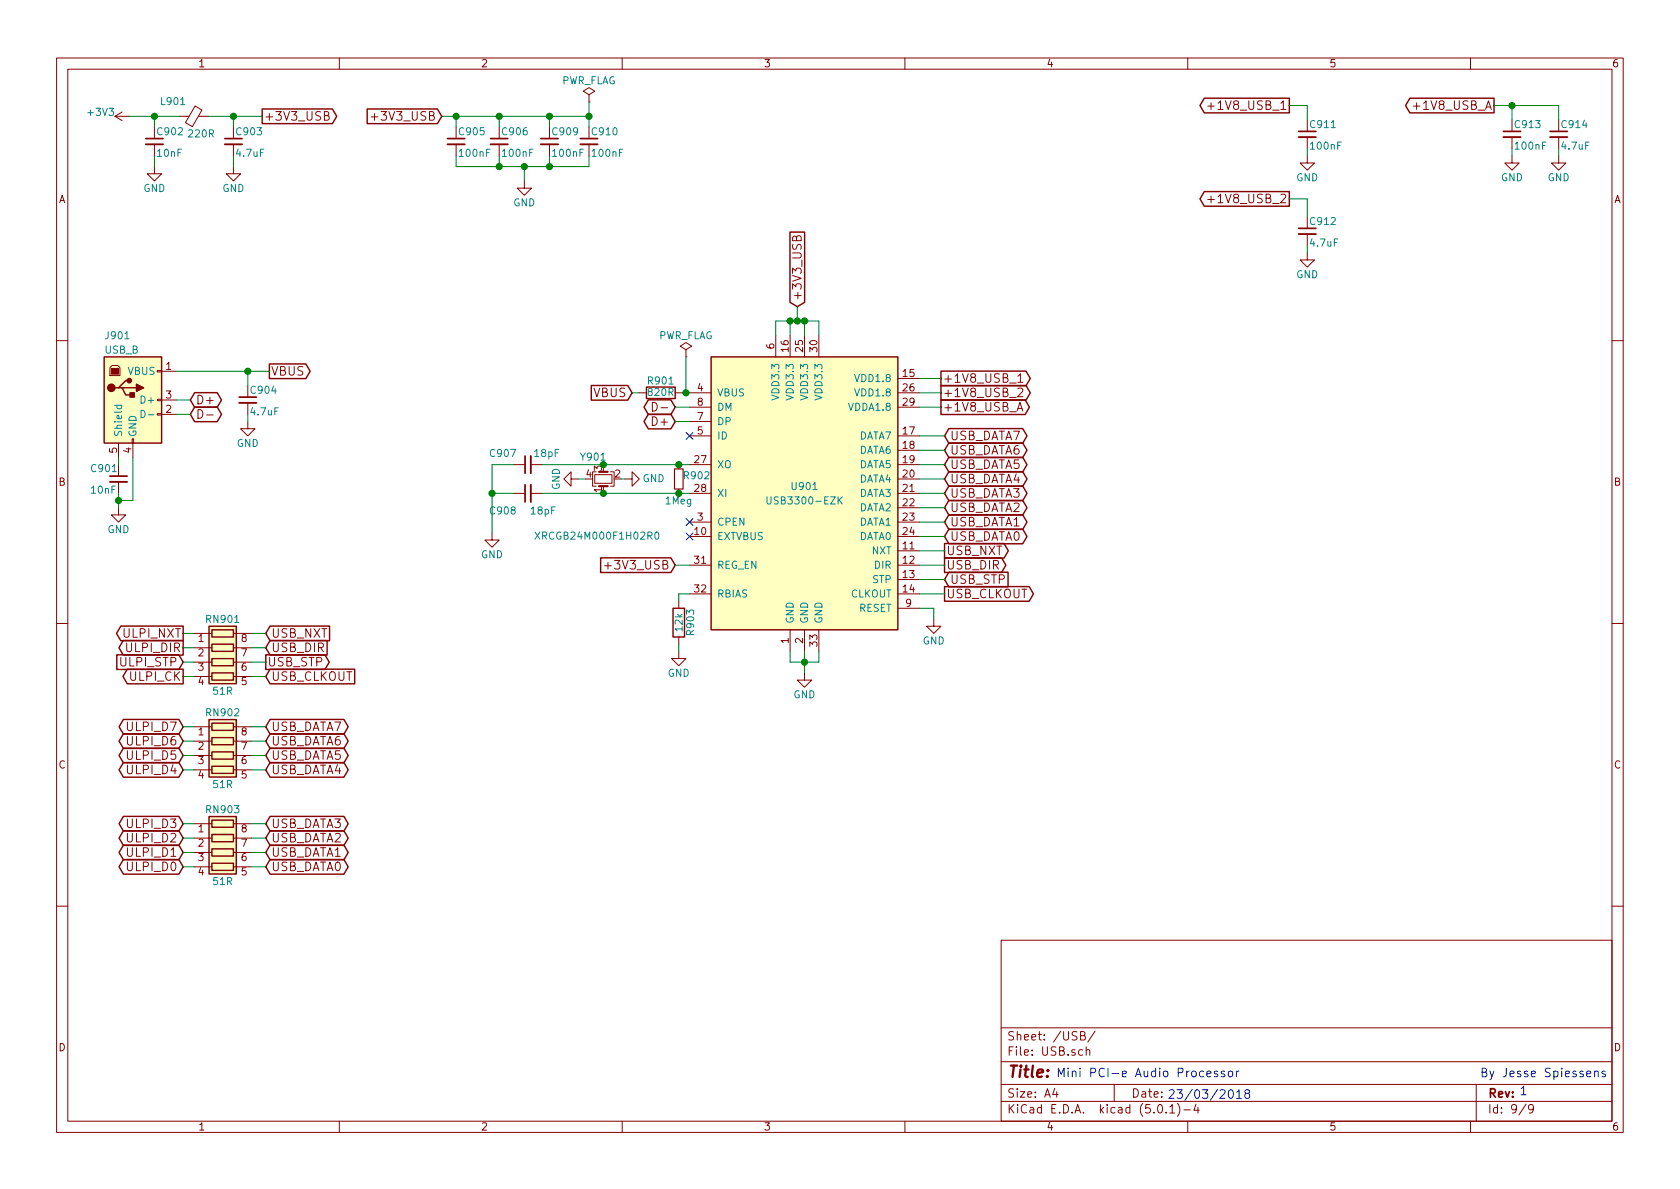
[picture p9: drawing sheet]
EESchema Schematic File Version 2
LIBS:power
LIBS:device
LIBS:switches
LIBS:relays
LIBS:motors
LIBS:transistors
LIBS:conn
LIBS:linear
LIBS:regul
LIBS:74xx
LIBS:cmos4000
LIBS:adc-dac
LIBS:memory
LIBS:xilinx
LIBS:microcontrollers
LIBS:dsp
LIBS:microchip
LIBS:analog_switches
LIBS:motorola
LIBS:texas
LIBS:intel
LIBS:audio
LIBS:interface
LIBS:digital-audio
LIBS:philips
LIBS:display
LIBS:cypress
LIBS:siliconi
LIBS:opto
LIBS:atmel
LIBS:contrib
LIBS:valves
LIBS:STM32
LIBS:SDRAM
LIBS:CODEC
LIBS:TVS_ARRAY
LIBS:BUCK
LIBS:LDO
LIBS:BOOST
LIBS:CONNECTOR
LIBS:POWER_SW
LIBS:EMI_GASKET
LIBS:LED
LIBS:Main board-cache
EELAYER 25 0
EELAYER END
$Descr A4 11693 8268
encoding utf-8
Sheet 9 9
Title ""
Date ""
Rev ""
Comp ""
Comment1 ""
Comment2 ""
Comment3 ""
Comment4 ""
$EndDescr
$Comp
L USB3300-EZK U901
U 1 1
P 5600 3425
F 0 "U901" H 5600 3475 50  0000 C CNN
F 1 "USB3300-EZK" H 5600 3375 50  0000 C CNN
F 2 "Housings_DFN_QFN:QFN-32-1EP_5x5mm_Pitch0.5mm" H 6900 2175 50  0001 C CNN
F 3 "" H 5600 3425 50  0001 C CNN
	1    5600 3425
	1    0    0    -1  
$EndComp
$Comp
L +3V3 #PWR0118
U 1 1
P 900 800
F 0 "#PWR0118" H 900 650 50  0001 C CNN
F 1 "+3V3" V 925 1000 50  0000 C CNN
F 2 "" H 900 800 50  0001 C CNN
F 3 "" H 900 800 50  0001 C CNN
	1    900  800 
	0    -1   -1   0   
$EndComp
$Comp
L Ferrite_Bead_Small L901
U 1 1
P 1350 800
F 0 "L901" V 1450 850 50  0000 L CNN
F 1 "220R" V 1225 650 50  0000 L CNN
F 2 "Inductors_SMD:L_0603" V 1280 800 50  0001 C CNN
F 3 "" H 1350 800 50  0001 C CNN
	1    1350 800 
	0    -1   -1   0   
$EndComp
$Comp
L C_Small C902
U 1 1
P 1075 975
F 0 "C902" H 1085 1045 50  0000 L CNN
F 1 "10nF" H 1085 895 50  0000 L CNN
F 2 "Capacitors_SMD:C_0603" H 1075 975 50  0001 C CNN
F 3 "" H 1075 975 50  0001 C CNN
	1    1075 975 
	1    0    0    -1  
$EndComp
$Comp
L C_Small C903
U 1 1
P 1625 975
F 0 "C903" H 1635 1045 50  0000 L CNN
F 1 "4.7uF" H 1635 895 50  0000 L CNN
F 2 "Capacitors_SMD:C_0805" H 1625 975 50  0001 C CNN
F 3 "" H 1625 975 50  0001 C CNN
	1    1625 975 
	1    0    0    -1  
$EndComp
$Comp
L GND #PWR0119
U 1 1
P 1075 1150
F 0 "#PWR0119" H 1075 900 50  0001 C CNN
F 1 "GND" H 1075 1000 50  0000 C CNN
F 2 "" H 1075 1150 50  0001 C CNN
F 3 "" H 1075 1150 50  0001 C CNN
	1    1075 1150
	1    0    0    -1  
$EndComp
$Comp
L GND #PWR0120
U 1 1
P 1625 1150
F 0 "#PWR0120" H 1625 900 50  0001 C CNN
F 1 "GND" H 1625 1000 50  0000 C CNN
F 2 "" H 1625 1150 50  0001 C CNN
F 3 "" H 1625 1150 50  0001 C CNN
	1    1625 1150
	1    0    0    -1  
$EndComp
Text GLabel 1825 800  2    60   Output ~ 0
+3V3_USB
Text GLabel 3075 800  0    60   Input ~ 0
+3V3_USB
$Comp
L C_Small C905
U 1 1
P 3175 975
F 0 "C905" H 3185 1045 50  0000 L CNN
F 1 "100nF" H 3185 895 50  0000 L CNN
F 2 "Capacitors_SMD:C_0603" H 3175 975 50  0001 C CNN
F 3 "" H 3175 975 50  0001 C CNN
	1    3175 975 
	1    0    0    -1  
$EndComp
$Comp
L C_Small C906
U 1 1
P 3475 975
F 0 "C906" H 3485 1045 50  0000 L CNN
F 1 "100nF" H 3485 895 50  0000 L CNN
F 2 "Capacitors_SMD:C_0603" H 3475 975 50  0001 C CNN
F 3 "" H 3475 975 50  0001 C CNN
	1    3475 975 
	1    0    0    -1  
$EndComp
$Comp
L C_Small C909
U 1 1
P 3825 975
F 0 "C909" H 3835 1045 50  0000 L CNN
F 1 "100nF" H 3835 895 50  0000 L CNN
F 2 "Capacitors_SMD:C_0603" H 3825 975 50  0001 C CNN
F 3 "" H 3825 975 50  0001 C CNN
	1    3825 975 
	1    0    0    -1  
$EndComp
$Comp
L C_Small C910
U 1 1
P 4100 975
F 0 "C910" H 4110 1045 50  0000 L CNN
F 1 "100nF" H 4110 895 50  0000 L CNN
F 2 "Capacitors_SMD:C_0603" H 4100 975 50  0001 C CNN
F 3 "" H 4100 975 50  0001 C CNN
	1    4100 975 
	1    0    0    -1  
$EndComp
$Comp
L GND #PWR0121
U 1 1
P 3650 1250
F 0 "#PWR0121" H 3650 1000 50  0001 C CNN
F 1 "GND" H 3650 1100 50  0000 C CNN
F 2 "" H 3650 1250 50  0001 C CNN
F 3 "" H 3650 1250 50  0001 C CNN
	1    3650 1250
	1    0    0    -1  
$EndComp
Text GLabel 5550 2125 1    60   Input ~ 0
+3V3_USB
Text GLabel 6550 2625 2    60   Output ~ 0
+1V8_USB_1
Text GLabel 6550 2825 2    60   Output ~ 0
+1V8_USB_A
$Comp
L USB_B J901
U 1 1
P 925 2775
F 0 "J901" H 725 3225 50  0000 L CNN
F 1 "USB_B" H 725 3125 50  0000 L CNN
F 2 "USB_Connector:USB_B_2.0" H 1075 2725 50  0001 C CNN
F 3 "" H 1075 2725 50  0001 C CNN
	1    925  2775
	1    0    0    -1  
$EndComp
Text GLabel 8975 725  0    60   Output ~ 0
+1V8_USB_1
Text GLabel 10400 725  0    60   Output ~ 0
+1V8_USB_A
$Comp
L C_Small C913
U 1 1
P 10525 925
F 0 "C913" H 10535 995 50  0000 L CNN
F 1 "100nF" H 10535 845 50  0000 L CNN
F 2 "Capacitors_SMD:C_0603" H 10525 925 50  0001 C CNN
F 3 "" H 10525 925 50  0001 C CNN
	1    10525 925 
	1    0    0    -1  
$EndComp
$Comp
L C_Small C914
U 1 1
P 10850 925
F 0 "C914" H 10860 995 50  0000 L CNN
F 1 "4.7uF" H 10860 845 50  0000 L CNN
F 2 "Capacitors_SMD:C_0805" H 10850 925 50  0001 C CNN
F 3 "" H 10850 925 50  0001 C CNN
	1    10850 925 
	1    0    0    -1  
$EndComp
$Comp
L GND #PWR0122
U 1 1
P 10525 1075
F 0 "#PWR0122" H 10525 825 50  0001 C CNN
F 1 "GND" H 10525 925 50  0000 C CNN
F 2 "" H 10525 1075 50  0001 C CNN
F 3 "" H 10525 1075 50  0001 C CNN
	1    10525 1075
	1    0    0    -1  
$EndComp
$Comp
L GND #PWR0123
U 1 1
P 10850 1075
F 0 "#PWR0123" H 10850 825 50  0001 C CNN
F 1 "GND" H 10850 925 50  0000 C CNN
F 2 "" H 10850 1075 50  0001 C CNN
F 3 "" H 10850 1075 50  0001 C CNN
	1    10850 1075
	1    0    0    -1  
$EndComp
$Comp
L C_Small C911
U 1 1
P 9100 925
F 0 "C911" H 9110 995 50  0000 L CNN
F 1 "100nF" H 9110 845 50  0000 L CNN
F 2 "Capacitors_SMD:C_0603" H 9100 925 50  0001 C CNN
F 3 "" H 9100 925 50  0001 C CNN
	1    9100 925 
	1    0    0    -1  
$EndComp
$Comp
L C_Small C912
U 1 1
P 9100 1600
F 0 "C912" H 9110 1670 50  0000 L CNN
F 1 "4.7uF" H 9110 1520 50  0000 L CNN
F 2 "Capacitors_SMD:C_0805" H 9100 1600 50  0001 C CNN
F 3 "" H 9100 1600 50  0001 C CNN
	1    9100 1600
	1    0    0    -1  
$EndComp
$Comp
L GND #PWR0124
U 1 1
P 9100 1075
F 0 "#PWR0124" H 9100 825 50  0001 C CNN
F 1 "GND" H 9100 925 50  0000 C CNN
F 2 "" H 9100 1075 50  0001 C CNN
F 3 "" H 9100 1075 50  0001 C CNN
	1    9100 1075
	1    0    0    -1  
$EndComp
$Comp
L GND #PWR0125
U 1 1
P 9100 1750
F 0 "#PWR0125" H 9100 1500 50  0001 C CNN
F 1 "GND" H 9100 1600 50  0000 C CNN
F 2 "" H 9100 1750 50  0001 C CNN
F 3 "" H 9100 1750 50  0001 C CNN
	1    9100 1750
	1    0    0    -1  
$EndComp
Text GLabel 4700 2925 0    60   BiDi ~ 0
D+
Text GLabel 4700 2825 0    60   BiDi ~ 0
D-
Text GLabel 1325 2775 2    60   BiDi ~ 0
D+
Text GLabel 1325 2875 2    60   BiDi ~ 0
D-
$Comp
L GND #PWR0126
U 1 1
P 825 3525
F 0 "#PWR0126" H 825 3275 50  0001 C CNN
F 1 "GND" H 825 3375 50  0000 C CNN
F 2 "" H 825 3525 50  0001 C CNN
F 3 "" H 825 3525 50  0001 C CNN
	1    825  3525
	1    0    0    -1  
$EndComp
$Comp
L C_Small C901
U 1 1
P 825 3325
F 0 "C901" H 625 3400 50  0000 L CNN
F 1 "10nF" H 625 3250 50  0000 L CNN
F 2 "Capacitors_SMD:C_0603" H 825 3325 50  0001 C CNN
F 3 "" H 825 3325 50  0001 C CNN
	1    825  3325
	1    0    0    -1  
$EndComp
$Comp
L C_Small C904
U 1 1
P 1725 2775
F 0 "C904" H 1735 2845 50  0000 L CNN
F 1 "4.7uF" H 1735 2695 50  0000 L CNN
F 2 "Capacitors_SMD:C_0805" H 1725 2775 50  0001 C CNN
F 3 "" H 1725 2775 50  0001 C CNN
	1    1725 2775
	1    0    0    -1  
$EndComp
$Comp
L GND #PWR0127
U 1 1
P 1725 2925
F 0 "#PWR0127" H 1725 2675 50  0001 C CNN
F 1 "GND" H 1725 2775 50  0000 C CNN
F 2 "" H 1725 2925 50  0001 C CNN
F 3 "" H 1725 2925 50  0001 C CNN
	1    1725 2925
	1    0    0    -1  
$EndComp
$Comp
L R R901
U 1 1
P 4600 2725
F 0 "R901" V 4680 2725 50  0000 C CNN
F 1 "820R" V 4600 2725 50  0000 C CNN
F 2 "Resistors_SMD:R_0603" V 4530 2725 50  0001 C CNN
F 3 "" H 4600 2725 50  0001 C CNN
	1    4600 2725
	0    -1   -1   0   
$EndComp
Text GLabel 1875 2575 2    60   Output ~ 0
VBUS
Text GLabel 4400 2725 0    60   Input ~ 0
VBUS
$Comp
L R R903
U 1 1
P 4725 4325
F 0 "R903" V 4805 4325 50  0000 C CNN
F 1 "12k" V 4725 4325 50  0000 C CNN
F 2 "Resistors_SMD:R_0603" V 4655 4325 50  0001 C CNN
F 3 "" H 4725 4325 50  0001 C CNN
	1    4725 4325
	1    0    0    -1  
$EndComp
$Comp
L GND #PWR0128
U 1 1
P 4725 4525
F 0 "#PWR0128" H 4725 4275 50  0001 C CNN
F 1 "GND" H 4725 4375 50  0000 C CNN
F 2 "" H 4725 4525 50  0001 C CNN
F 3 "" H 4725 4525 50  0001 C CNN
	1    4725 4525
	1    0    0    -1  
$EndComp
Text GLabel 4700 3925 0    60   Input ~ 0
+3V3_USB
$Comp
L Crystal_GND24_Small Y901
U 1 1
P 4200 3325
F 0 "Y901" V 4350 3300 50  0000 L CNN
F 1 "XRCGB24M000F1H02R0" V 3800 2925 50  0000 L CNN
F 2 "Crystals:Crystal_SMD_2016-4pin_2.0x1.6mm" H 4200 3325 50  0001 C CNN
F 3 "" H 4200 3325 50  0001 C CNN
	1    4200 3325
	0    -1   -1   0   
$EndComp
$Comp
L R_Small R902
U 1 1
P 4725 3325
F 0 "R902" H 4750 3350 50  0000 L CNN
F 1 "1Meg" H 4625 3175 50  0000 L CNN
F 2 "Resistors_SMD:R_0603" H 4725 3325 50  0001 C CNN
F 3 "" H 4725 3325 50  0001 C CNN
	1    4725 3325
	1    0    0    -1  
$EndComp
$Comp
L GND #PWR0129
U 1 1
P 4350 3325
F 0 "#PWR0129" H 4350 3075 50  0001 C CNN
F 1 "GND" V 4350 3125 50  0000 C CNN
F 2 "" H 4350 3325 50  0001 C CNN
F 3 "" H 4350 3325 50  0001 C CNN
	1    4350 3325
	0    -1   -1   0   
$EndComp
$Comp
L GND #PWR0130
U 1 1
P 4025 3325
F 0 "#PWR0130" H 4025 3075 50  0001 C CNN
F 1 "GND" H 4025 3175 50  0000 C CNN
F 2 "" H 4025 3325 50  0001 C CNN
F 3 "" H 4025 3325 50  0001 C CNN
	1    4025 3325
	0    1    1    0   
$EndComp
$Comp
L C_Small C907
U 1 1
P 3675 3225
F 0 "C907" V 3750 3300 50  0000 L CNN
F 1 "18pF" V 3750 3000 50  0000 L CNN
F 2 "Capacitors_SMD:C_0603" H 3675 3225 50  0001 C CNN
F 3 "" H 3675 3225 50  0001 C CNN
	1    3675 3225
	0    -1   -1   0   
$EndComp
$Comp
L C_Small C908
U 1 1
P 3675 3425
F 0 "C908" V 3550 3500 50  0000 L CNN
F 1 "18pF" V 3550 3225 50  0000 L CNN
F 2 "Capacitors_SMD:C_0603" H 3675 3425 50  0001 C CNN
F 3 "" H 3675 3425 50  0001 C CNN
	1    3675 3425
	0    -1   -1   0   
$EndComp
$Comp
L GND #PWR0131
U 1 1
P 3425 3700
F 0 "#PWR0131" H 3425 3450 50  0001 C CNN
F 1 "GND" H 3425 3550 50  0000 C CNN
F 2 "" H 3425 3700 50  0001 C CNN
F 3 "" H 3425 3700 50  0001 C CNN
	1    3425 3700
	1    0    0    -1  
$EndComp
Text GLabel 1275 6025 0    60   BiDi ~ 0
ULPI_D0
$Comp
L R_Pack04 RN901
U 1 1
P 1550 4600
F 0 "RN901" V 1250 4600 50  0000 C CNN
F 1 "51R" V 1750 4600 50  0000 C CNN
F 2 "Resistor:0603_RN4" V 1825 4600 50  0001 C CNN
F 3 "" H 1550 4600 50  0001 C CNN
	1    1550 4600
	0    1    1    0   
$EndComp
$Comp
L R_Pack04 RN902
U 1 1
P 1550 5250
F 0 "RN902" V 1250 5250 50  0000 C CNN
F 1 "51R" V 1750 5250 50  0000 C CNN
F 2 "Resistor:0603_RN4" V 1825 5250 50  0001 C CNN
F 3 "" H 1550 5250 50  0001 C CNN
	1    1550 5250
	0    1    1    0   
$EndComp
$Comp
L R_Pack04 RN903
U 1 1
P 1550 5925
F 0 "RN903" V 1250 5925 50  0000 C CNN
F 1 "51R" V 1750 5925 50  0000 C CNN
F 2 "Resistor:0603_RN4" V 1825 5925 50  0001 C CNN
F 3 "" H 1550 5925 50  0001 C CNN
	1    1550 5925
	0    1    1    0   
$EndComp
Text GLabel 1275 4400 0    60   Output ~ 0
ULPI_NXT
Text GLabel 1275 4500 0    60   Output ~ 0
ULPI_DIR
Text GLabel 1275 4600 0    60   Input ~ 0
ULPI_STP
Text GLabel 1275 4700 0    60   Output ~ 0
ULPI_CK
Text GLabel 1275 5050 0    60   BiDi ~ 0
ULPI_D7
Text GLabel 1275 5150 0    60   BiDi ~ 0
ULPI_D6
Text GLabel 1275 5250 0    60   BiDi ~ 0
ULPI_D5
Text GLabel 1275 5350 0    60   BiDi ~ 0
ULPI_D4
Text GLabel 1275 5725 0    60   BiDi ~ 0
ULPI_D3
Text GLabel 1275 5825 0    60   BiDi ~ 0
ULPI_D2
Text GLabel 1275 5925 0    60   BiDi ~ 0
ULPI_D1
Text GLabel 1850 4400 2    60   Input ~ 0
USB_NXT
Text GLabel 1850 4500 2    60   Input ~ 0
USB_DIR
Text GLabel 1850 4600 2    60   Output ~ 0
USB_STP
Text GLabel 1850 4700 2    60   Input ~ 0
USB_CLKOUT
Text GLabel 1850 5050 2    60   BiDi ~ 0
USB_DATA7
Text GLabel 1850 5150 2    60   BiDi ~ 0
USB_DATA6
Text GLabel 1850 5250 2    60   BiDi ~ 0
USB_DATA5
Text GLabel 1850 5350 2    60   BiDi ~ 0
USB_DATA4
Text GLabel 1850 5725 2    60   BiDi ~ 0
USB_DATA3
Text GLabel 1850 5825 2    60   BiDi ~ 0
USB_DATA2
Text GLabel 1850 5925 2    60   BiDi ~ 0
USB_DATA1
Text GLabel 1850 6025 2    60   BiDi ~ 0
USB_DATA0
Text GLabel 6575 3825 2    60   Output ~ 0
USB_NXT
Text GLabel 6575 3925 2    60   Output ~ 0
USB_DIR
Text GLabel 6575 4025 2    60   Input ~ 0
USB_STP
Text GLabel 6575 4125 2    60   Output ~ 0
USB_CLKOUT
Text GLabel 6575 3025 2    60   BiDi ~ 0
USB_DATA7
Text GLabel 6575 3125 2    60   BiDi ~ 0
USB_DATA6
Text GLabel 6575 3225 2    60   BiDi ~ 0
USB_DATA5
Text GLabel 6575 3325 2    60   BiDi ~ 0
USB_DATA4
Text GLabel 6575 3425 2    60   BiDi ~ 0
USB_DATA3
Text GLabel 6575 3525 2    60   BiDi ~ 0
USB_DATA2
Text GLabel 6575 3625 2    60   BiDi ~ 0
USB_DATA1
Text GLabel 6575 3725 2    60   BiDi ~ 0
USB_DATA0
$Comp
L GND #PWR0132
U 1 1
P 5600 4675
F 0 "#PWR0132" H 5600 4425 50  0001 C CNN
F 1 "GND" H 5600 4525 50  0000 C CNN
F 2 "" H 5600 4675 50  0001 C CNN
F 3 "" H 5600 4675 50  0001 C CNN
	1    5600 4675
	1    0    0    -1  
$EndComp
$Comp
L GND #PWR0133
U 1 1
P 6500 4300
F 0 "#PWR0133" H 6500 4050 50  0001 C CNN
F 1 "GND" H 6500 4150 50  0000 C CNN
F 2 "" H 6500 4300 50  0001 C CNN
F 3 "" H 6500 4300 50  0001 C CNN
	1    6500 4300
	1    0    0    -1  
$EndComp
Text Notes 8125 7650 0    60   ~ 0
23/03/2018
Text Notes 10575 7625 0    60   ~ 0
1
Text Notes 7350 7500 0    60   ~ 0
Mini PCI-e Audio Processor
Text Notes 10300 7500 0    60   ~ 0
By Jesse Spiessens
Text GLabel 6550 2725 2    60   Output ~ 0
+1V8_USB_2
Text GLabel 8975 1375 0    60   Output ~ 0
+1V8_USB_2
NoConn ~ 4800 3625
NoConn ~ 4800 3725
NoConn ~ 4800 3025
$Comp
L PWR_FLAG #FLG0134
U 1 1
P 4775 2475
F 0 "#FLG0134" H 4775 2550 50  0001 C CNN
F 1 "PWR_FLAG" H 4775 2625 50  0000 C CNN
F 2 "" H 4775 2475 50  0001 C CNN
F 3 "" H 4775 2475 50  0001 C CNN
	1    4775 2475
	1    0    0    -1  
$EndComp
$Comp
L PWR_FLAG #FLG0135
U 1 1
P 4100 700
F 0 "#FLG0135" H 4100 775 50  0001 C CNN
F 1 "PWR_FLAG" H 4100 850 50  0000 C CNN
F 2 "" H 4100 700 50  0001 C CNN
F 3 "" H 4100 700 50  0001 C CNN
	1    4100 700 
	1    0    0    -1  
$EndComp
Wire Wire Line
	900  800  1250 800 
Wire Wire Line
	1075 800  1075 875 
Connection ~ 1075 800 
Wire Wire Line
	1625 800  1625 875 
Wire Wire Line
	1075 1150 1075 1075
Wire Wire Line
	1625 1150 1625 1075
Connection ~ 1625 800 
Wire Wire Line
	1450 800  1825 800 
Wire Wire Line
	4100 700  4100 875 
Wire Wire Line
	3825 875  3825 800 
Connection ~ 3825 800 
Wire Wire Line
	3475 875  3475 800 
Connection ~ 3475 800 
Wire Wire Line
	3175 875  3175 800 
Connection ~ 3175 800 
Wire Wire Line
	3175 1075 3175 1150
Wire Wire Line
	4100 1150 4100 1075
Wire Wire Line
	3825 1075 3825 1150
Connection ~ 3825 1150
Wire Wire Line
	3475 1075 3475 1150
Connection ~ 3475 1150
Wire Wire Line
	3075 800  4100 800 
Wire Wire Line
	3175 1150 4100 1150
Wire Wire Line
	3650 1250 3650 1150
Connection ~ 3650 1150
Wire Wire Line
	5550 2125 5550 2225
Wire Wire Line
	5400 2225 5700 2225
Wire Wire Line
	5400 2225 5400 2325
Wire Wire Line
	5500 2325 5500 2225
Connection ~ 5500 2225
Wire Wire Line
	5600 2225 5600 2325
Connection ~ 5550 2225
Wire Wire Line
	5700 2225 5700 2325
Connection ~ 5600 2225
Wire Wire Line
	6400 2625 6550 2625
Wire Wire Line
	6400 2725 6550 2725
Wire Wire Line
	6400 2825 6550 2825
Wire Wire Line
	10400 725  10850 725 
Wire Wire Line
	10525 725  10525 825 
Wire Wire Line
	10850 725  10850 825 
Connection ~ 10525 725 
Wire Wire Line
	10525 1075 10525 1025
Wire Wire Line
	10850 1075 10850 1025
Wire Wire Line
	9100 1075 9100 1025
Wire Wire Line
	9100 1750 9100 1700
Wire Wire Line
	4700 2925 4800 2925
Wire Wire Line
	4700 2825 4800 2825
Wire Wire Line
	1225 2775 1325 2775
Wire Wire Line
	1225 2875 1325 2875
Wire Wire Line
	825  3525 825  3425
Wire Wire Line
	825  3225 825  3175
Wire Wire Line
	925  3175 925  3475
Wire Wire Line
	925  3475 825  3475
Connection ~ 825  3475
Wire Wire Line
	1225 2575 1875 2575
Wire Wire Line
	1725 2575 1725 2675
Wire Wire Line
	1725 2875 1725 2925
Wire Wire Line
	4750 2725 4800 2725
Connection ~ 1725 2575
Wire Wire Line
	4400 2725 4450 2725
Wire Wire Line
	4725 4175 4725 4125
Wire Wire Line
	4725 4125 4800 4125
Wire Wire Line
	4725 4475 4725 4525
Wire Wire Line
	4700 3925 4800 3925
Wire Wire Line
	3775 3425 4800 3425
Wire Wire Line
	3775 3225 4800 3225
Connection ~ 4725 3225
Connection ~ 4725 3425
Wire Wire Line
	4325 3325 4350 3325
Wire Wire Line
	4025 3325 4075 3325
Connection ~ 4200 3425
Connection ~ 4200 3225
Wire Wire Line
	3425 3700 3425 3225
Wire Wire Line
	3425 3225 3575 3225
Wire Wire Line
	3575 3425 3425 3425
Connection ~ 3425 3425
Wire Wire Line
	1275 4400 1350 4400
Wire Wire Line
	1275 4500 1350 4500
Wire Wire Line
	1275 4600 1350 4600
Wire Wire Line
	1275 4700 1350 4700
Wire Wire Line
	1275 5050 1350 5050
Wire Wire Line
	1275 5150 1350 5150
Wire Wire Line
	1275 5250 1350 5250
Wire Wire Line
	1275 5350 1350 5350
Wire Wire Line
	1275 5725 1350 5725
Wire Wire Line
	1275 5825 1350 5825
Wire Wire Line
	1275 5925 1350 5925
Wire Wire Line
	1275 6025 1350 6025
Wire Wire Line
	1750 4400 1850 4400
Wire Wire Line
	1750 4500 1850 4500
Wire Wire Line
	1750 4600 1850 4600
Wire Wire Line
	1750 4700 1850 4700
Wire Wire Line
	1750 5050 1850 5050
Wire Wire Line
	1750 5150 1850 5150
Wire Wire Line
	1750 5250 1850 5250
Wire Wire Line
	1750 5350 1850 5350
Wire Wire Line
	1750 5725 1850 5725
Wire Wire Line
	1750 5825 1850 5825
Wire Wire Line
	1750 5925 1850 5925
Wire Wire Line
	1750 6025 1850 6025
Wire Wire Line
	6400 3025 6575 3025
Wire Wire Line
	6400 3125 6575 3125
Wire Wire Line
	6400 3225 6575 3225
Wire Wire Line
	6575 3325 6400 3325
Wire Wire Line
	6400 3425 6575 3425
Wire Wire Line
	6400 3525 6575 3525
Wire Wire Line
	6400 3625 6575 3625
Wire Wire Line
	6400 3725 6575 3725
Wire Wire Line
	6400 3825 6575 3825
Wire Wire Line
	6400 3925 6575 3925
Wire Wire Line
	6400 4025 6575 4025
Wire Wire Line
	6400 4125 6575 4125
Wire Wire Line
	5500 4525 5500 4600
Wire Wire Line
	5500 4600 5700 4600
Wire Wire Line
	5600 4525 5600 4675
Connection ~ 5600 4600
Wire Wire Line
	5700 4600 5700 4525
Wire Wire Line
	6400 4225 6500 4225
Wire Wire Line
	6500 4225 6500 4300
Wire Wire Line
	8975 725  9100 725 
Wire Wire Line
	9100 725  9100 825 
Wire Wire Line
	8975 1375 9100 1375
Wire Wire Line
	9100 1375 9100 1500
Wire Wire Line
	4775 2475 4775 2725
Connection ~ 4775 2725
Connection ~ 4100 800 
$EndSCHEMATC
